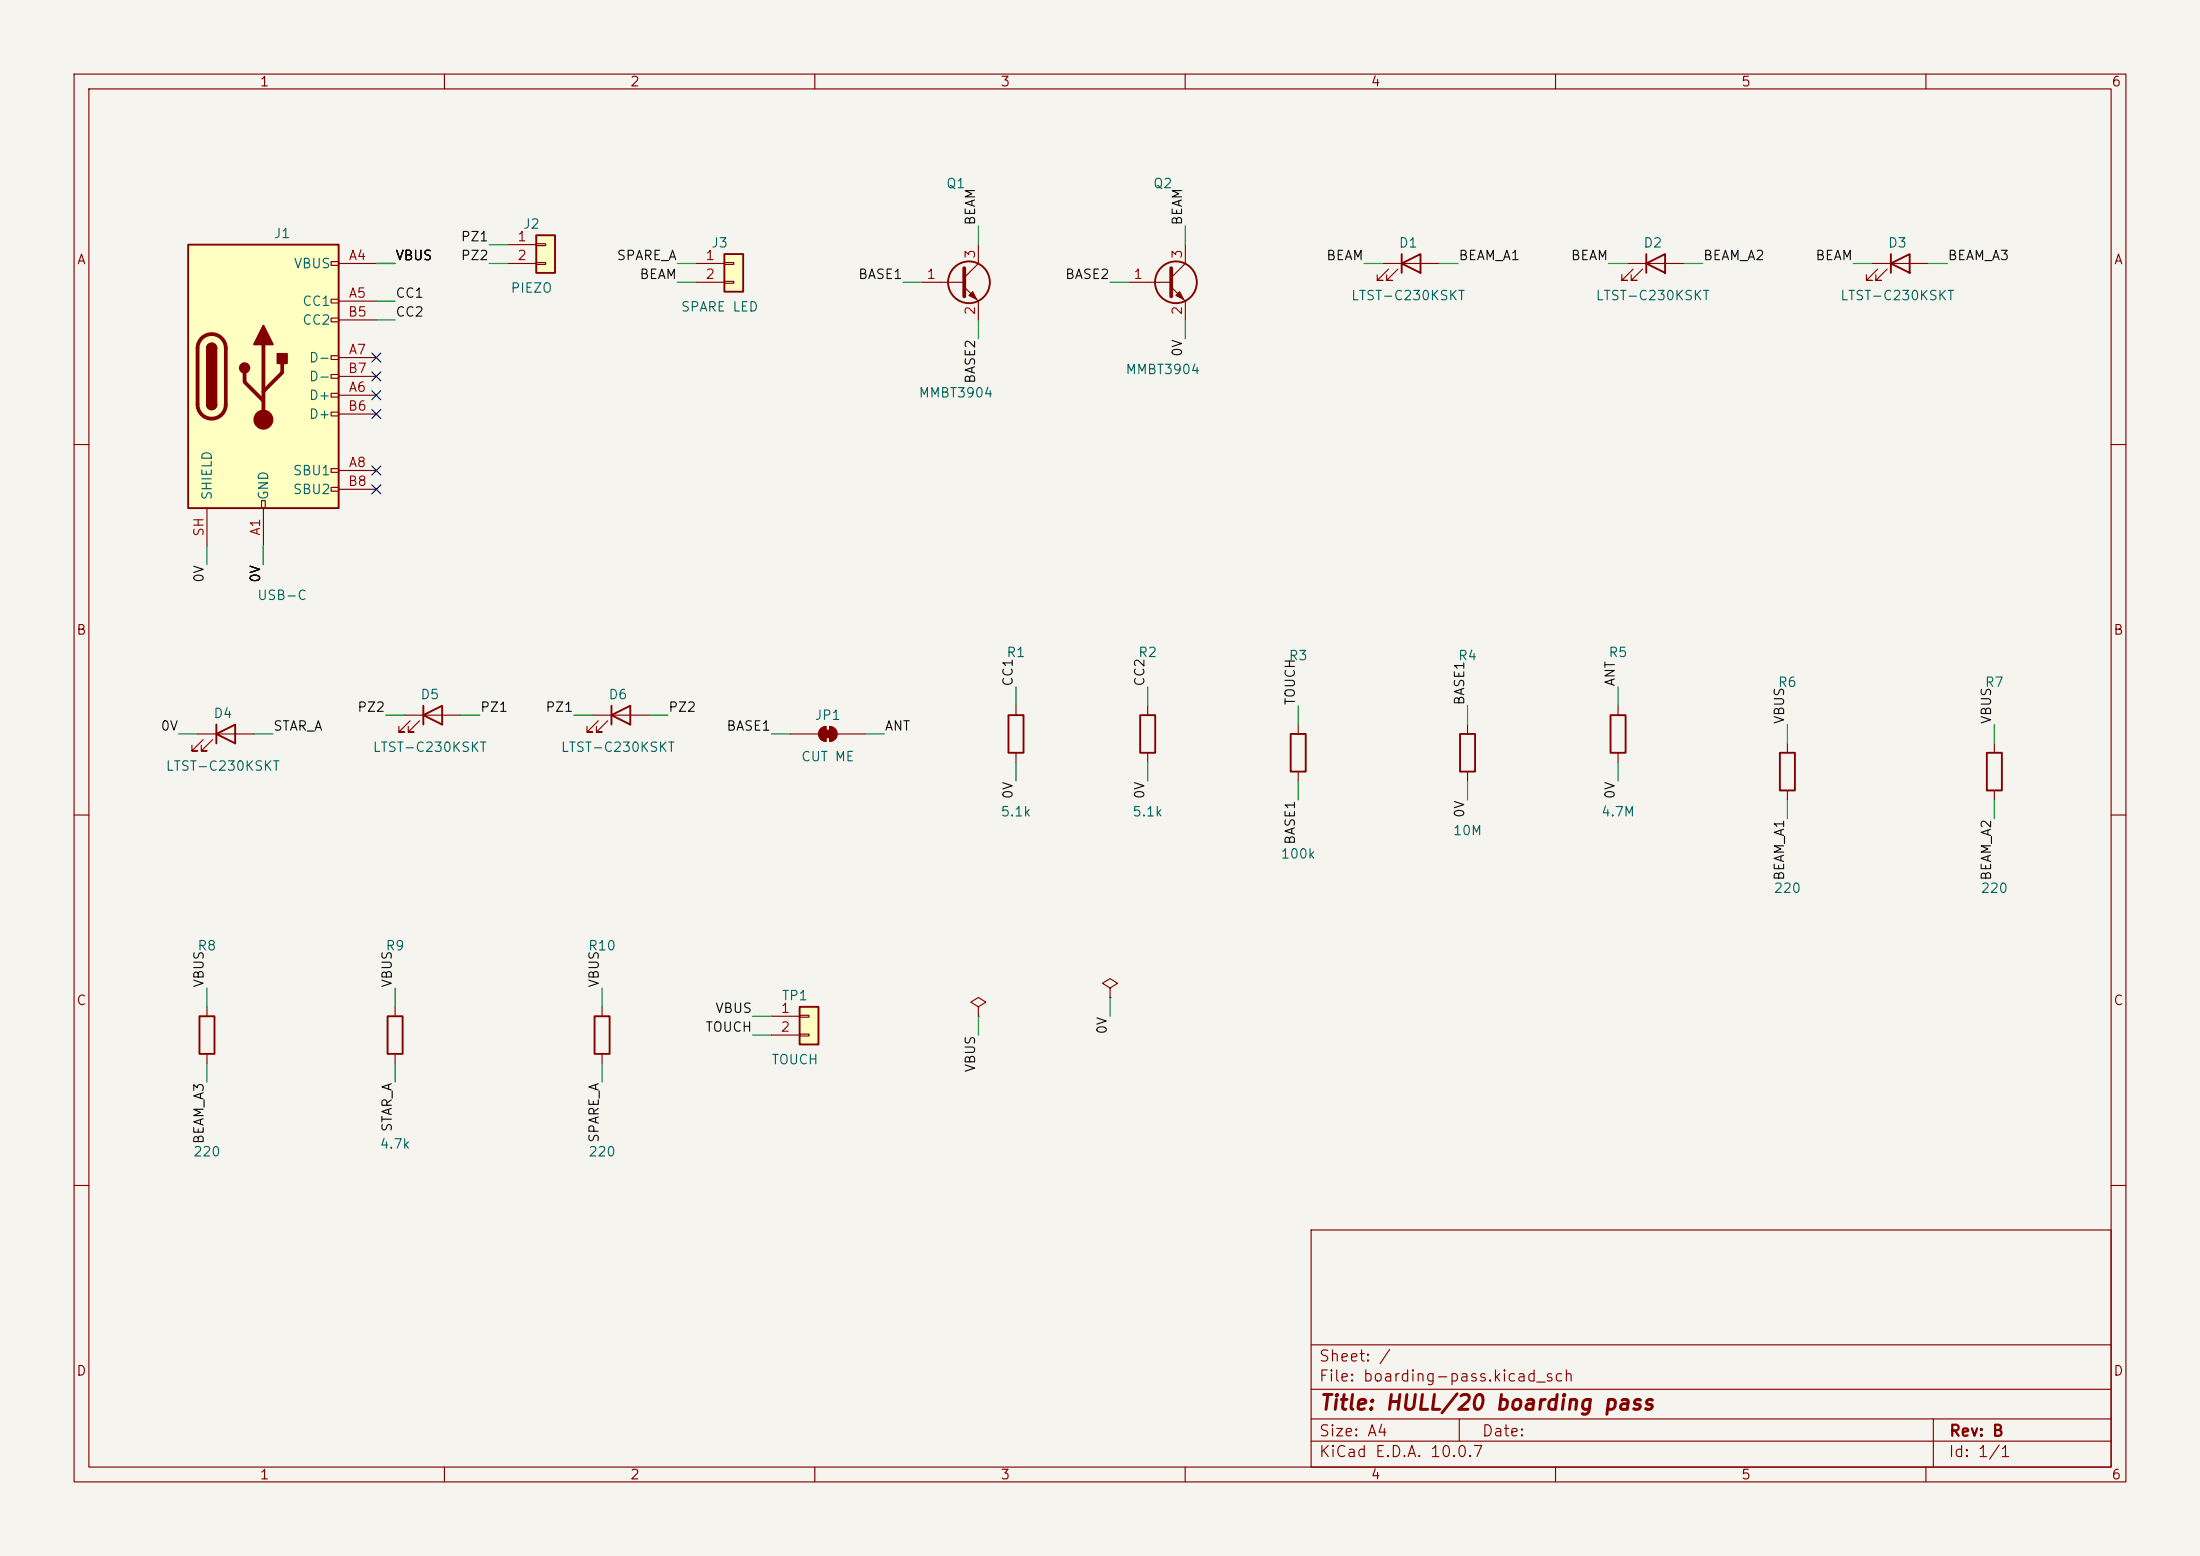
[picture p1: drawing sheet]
(kicad_sch
 (version 20260306)
 (generator "eeschema")
 (generator_version "10.0")
 (paper "A4")
 (title_block (title "HULL/20 boarding pass") (date "") (rev "B") (company ""))
 (lib_symbols
  (symbol "Connector:USB_C_Receptacle_USB2.0_16P"
   (pin_names (offset 1.016)) (exclude_from_sim no) (in_bom yes) (on_board yes)
   (in_pos_files yes)
   (duplicate_pin_numbers_are_jumpers no)
   (property "Reference" "J" (at 0 22.225 0) (show_name no) (do_not_autoplace no) (effects (font (size 1.27 1.27))))
   (property "Value" "USB_C_Receptacle_USB2.0_16P" (at 0 19.685 0) (show_name no) (do_not_autoplace no) (effects (font (size 1.27 1.27))))
   (property "Footprint" "" (at 3.81 0 0) (show_name no) (do_not_autoplace no) (hide yes) (effects (font (size 1.27 1.27))))
   (property "Datasheet" "https://www.usb.org/sites/default/files/documents/usb_type-c.zip" (at 3.81 0 0) (show_name no) (do_not_autoplace no) (hide yes) (effects (font (size 1.27 1.27))))
   (property "Description" "USB 2.0-only 16P Type-C Receptacle connector" (at 0 0 0) (show_name no) (do_not_autoplace no) (hide yes) (effects (font (size 1.27 1.27))))
   (symbol "USB_C_Receptacle_USB2.0_16P_0_0"
    (rectangle (start -0.254 -17.78) (end 0.254 -16.764) (stroke (width 0) (type default)) (fill (type none)))
    (rectangle (start 10.16 15.494) (end 9.144 14.986) (stroke (width 0) (type default)) (fill (type none)))
    (rectangle (start 10.16 10.414) (end 9.144 9.906) (stroke (width 0) (type default)) (fill (type none)))
    (rectangle (start 10.16 7.874) (end 9.144 7.366) (stroke (width 0) (type default)) (fill (type none)))
    (rectangle (start 10.16 2.794) (end 9.144 2.286) (stroke (width 0) (type default)) (fill (type none)))
    (rectangle (start 10.16 0.254) (end 9.144 -0.254) (stroke (width 0) (type default)) (fill (type none)))
    (rectangle (start 10.16 -2.286) (end 9.144 -2.794) (stroke (width 0) (type default)) (fill (type none)))
    (rectangle (start 10.16 -4.826) (end 9.144 -5.334) (stroke (width 0) (type default)) (fill (type none)))
    (rectangle (start 10.16 -12.446) (end 9.144 -12.954) (stroke (width 0) (type default)) (fill (type none)))
    (rectangle (start 10.16 -14.986) (end 9.144 -15.494) (stroke (width 0) (type default)) (fill (type none))))
   (symbol "USB_C_Receptacle_USB2.0_16P_0_1"
    (rectangle (start -10.16 17.78) (end 10.16 -17.78) (stroke (width 0.254) (type default)) (fill (type background)))
    (polyline (pts (xy -8.89 -3.81) (xy -8.89 3.81)) (stroke (width 0.508) (type default)) (fill (type none)))
    (rectangle (start -7.62 -3.81) (end -6.35 3.81) (stroke (width 0.254) (type default)) (fill (type outline)))
    (arc (start -7.62 3.81) (mid -6.985 4.4423) (end -6.35 3.81) (stroke (width 0.254) (type default)) (fill (type none)))
    (arc (start -7.62 3.81) (mid -6.985 4.4423) (end -6.35 3.81) (stroke (width 0.254) (type default)) (fill (type outline)))
    (arc (start -8.89 3.81) (mid -6.985 5.7067) (end -5.08 3.81) (stroke (width 0.508) (type default)) (fill (type none)))
    (arc (start -5.08 -3.81) (mid -6.985 -5.7067) (end -8.89 -3.81) (stroke (width 0.508) (type default)) (fill (type none)))
    (arc (start -6.35 -3.81) (mid -6.985 -4.4423) (end -7.62 -3.81) (stroke (width 0.254) (type default)) (fill (type none)))
    (arc (start -6.35 -3.81) (mid -6.985 -4.4423) (end -7.62 -3.81) (stroke (width 0.254) (type default)) (fill (type outline)))
    (polyline (pts (xy -5.08 3.81) (xy -5.08 -3.81)) (stroke (width 0.508) (type default)) (fill (type none)))
    (circle (center -2.54 1.143) (radius 0.635) (stroke (width 0.254) (type default)) (fill (type outline)))
    (polyline (pts (xy -1.27 4.318) (xy 0 6.858) (xy 1.27 4.318) (xy -1.27 4.318)) (stroke (width 0.254) (type default)) (fill (type outline)))
    (polyline (pts (xy 0 -2.032) (xy 2.54 0.508) (xy 2.54 1.778)) (stroke (width 0.508) (type default)) (fill (type none)))
    (polyline (pts (xy 0 -3.302) (xy -2.54 -0.762) (xy -2.54 0.508)) (stroke (width 0.508) (type default)) (fill (type none)))
    (polyline (pts (xy 0 -5.842) (xy 0 4.318)) (stroke (width 0.508) (type default)) (fill (type none)))
    (circle (center 0 -5.842) (radius 1.27) (stroke (width 0) (type default)) (fill (type outline)))
    (rectangle (start 1.905 1.778) (end 3.175 3.048) (stroke (width 0.254) (type default)) (fill (type outline))))
   (symbol "USB_C_Receptacle_USB2.0_16P_1_1"
    (pin passive line (at 0 -22.86 90) (length 5.08) (name "GND" (effects (font (size 1.27 1.27)))) (number "A1" (effects (font (size 1.27 1.27)))))
    (pin passive line (at 15.24 15.24 180) (length 5.08) (name "VBUS" (effects (font (size 1.27 1.27)))) (number "A4" (effects (font (size 1.27 1.27)))))
    (pin bidirectional line (at 15.24 10.16 180) (length 5.08) (name "CC1" (effects (font (size 1.27 1.27)))) (number "A5" (effects (font (size 1.27 1.27)))))
    (pin bidirectional line (at 15.24 -2.54 180) (length 5.08) (name "D+" (effects (font (size 1.27 1.27)))) (number "A6" (effects (font (size 1.27 1.27)))))
    (pin bidirectional line (at 15.24 2.54 180) (length 5.08) (name "D-" (effects (font (size 1.27 1.27)))) (number "A7" (effects (font (size 1.27 1.27)))))
    (pin bidirectional line (at 15.24 -12.7 180) (length 5.08) (name "SBU1" (effects (font (size 1.27 1.27)))) (number "A8" (effects (font (size 1.27 1.27)))))
    (pin passive line (at 15.24 15.24 180) (length 5.08) (hide yes) (name "VBUS" (effects (font (size 1.27 1.27)))) (number "A9" (effects (font (size 1.27 1.27)))))
    (pin passive line (at 0 -22.86 90) (length 5.08) (hide yes) (name "GND" (effects (font (size 1.27 1.27)))) (number "A12" (effects (font (size 1.27 1.27)))))
    (pin passive line (at 0 -22.86 90) (length 5.08) (hide yes) (name "GND" (effects (font (size 1.27 1.27)))) (number "B1" (effects (font (size 1.27 1.27)))))
    (pin passive line (at 15.24 15.24 180) (length 5.08) (hide yes) (name "VBUS" (effects (font (size 1.27 1.27)))) (number "B4" (effects (font (size 1.27 1.27)))))
    (pin bidirectional line (at 15.24 7.62 180) (length 5.08) (name "CC2" (effects (font (size 1.27 1.27)))) (number "B5" (effects (font (size 1.27 1.27)))))
    (pin bidirectional line (at 15.24 -5.08 180) (length 5.08) (name "D+" (effects (font (size 1.27 1.27)))) (number "B6" (effects (font (size 1.27 1.27)))))
    (pin bidirectional line (at 15.24 0 180) (length 5.08) (name "D-" (effects (font (size 1.27 1.27)))) (number "B7" (effects (font (size 1.27 1.27)))))
    (pin bidirectional line (at 15.24 -15.24 180) (length 5.08) (name "SBU2" (effects (font (size 1.27 1.27)))) (number "B8" (effects (font (size 1.27 1.27)))))
    (pin passive line (at 15.24 15.24 180) (length 5.08) (hide yes) (name "VBUS" (effects (font (size 1.27 1.27)))) (number "B9" (effects (font (size 1.27 1.27)))))
    (pin passive line (at 0 -22.86 90) (length 5.08) (hide yes) (name "GND" (effects (font (size 1.27 1.27)))) (number "B12" (effects (font (size 1.27 1.27)))))
    (pin passive line (at -7.62 -22.86 90) (length 5.08) (name "SHIELD" (effects (font (size 1.27 1.27)))) (number "SH" (effects (font (size 1.27 1.27))))))
   (embedded_fonts no))
  (symbol "Connector_Generic:Conn_01x02"
   (pin_names (offset 1.016) (hide yes)) (exclude_from_sim no) (in_bom yes) (on_board yes)
   (in_pos_files yes)
   (duplicate_pin_numbers_are_jumpers no)
   (property "Reference" "J" (at 0 2.54 0) (show_name no) (do_not_autoplace no) (effects (font (size 1.27 1.27))))
   (property "Value" "Conn_01x02" (at 0 -5.08 0) (show_name no) (do_not_autoplace no) (effects (font (size 1.27 1.27))))
   (property "Footprint" "" (at 0 0 0) (show_name no) (do_not_autoplace no) (hide yes) (effects (font (size 1.27 1.27))))
   (property "Datasheet" "" (at 0 0 0) (show_name no) (do_not_autoplace no) (hide yes) (effects (font (size 1.27 1.27))))
   (property "Description" "Generic connector, single row, 01x02, script generated (kicad-library-utils/schlib/autogen/connector/)" (at 0 0 0) (show_name no) (do_not_autoplace no) (hide yes) (effects (font (size 1.27 1.27))))
   (symbol "Conn_01x02_1_1"
    (rectangle (start -1.27 1.27) (end 1.27 -3.81) (stroke (width 0.254) (type default)) (fill (type background)))
    (rectangle (start -1.27 0.127) (end 0 -0.127) (stroke (width 0.1524) (type default)) (fill (type none)))
    (rectangle (start -1.27 -2.413) (end 0 -2.667) (stroke (width 0.1524) (type default)) (fill (type none)))
    (pin passive line (at -5.08 0 0) (length 3.81) (name "Pin_1" (effects (font (size 1.27 1.27)))) (number "1" (effects (font (size 1.27 1.27)))))
    (pin passive line (at -5.08 -2.54 0) (length 3.81) (name "Pin_2" (effects (font (size 1.27 1.27)))) (number "2" (effects (font (size 1.27 1.27))))))
   (embedded_fonts no))
  (symbol "Device:LED"
   (pin_numbers (hide yes))
   (pin_names (offset 1.016) (hide yes)) (exclude_from_sim no) (in_bom yes) (on_board yes)
   (in_pos_files yes)
   (duplicate_pin_numbers_are_jumpers no)
   (property "Reference" "D" (at 0 2.54 0) (show_name no) (do_not_autoplace no) (effects (font (size 1.27 1.27))))
   (property "Value" "LED" (at 0 -2.54 0) (show_name no) (do_not_autoplace no) (effects (font (size 1.27 1.27))))
   (property "Footprint" "" (at 0 0 0) (show_name no) (do_not_autoplace no) (hide yes) (effects (font (size 1.27 1.27))))
   (property "Datasheet" "" (at 0 0 0) (show_name no) (do_not_autoplace no) (hide yes) (effects (font (size 1.27 1.27))))
   (property "Description" "Light emitting diode" (at 0 0 0) (show_name no) (do_not_autoplace no) (hide yes) (effects (font (size 1.27 1.27))))
   (property "Sim.Pins" "1=K 2=A" (at 0 0 0) (show_name no) (do_not_autoplace no) (hide yes) (effects (font (size 1.27 1.27))))
   (symbol "LED_0_1"
    (polyline (pts (xy -3.048 -0.762) (xy -4.572 -2.286) (xy -3.81 -2.286) (xy -4.572 -2.286) (xy -4.572 -1.524)) (stroke (width 0) (type default)) (fill (type none)))
    (polyline (pts (xy -1.778 -0.762) (xy -3.302 -2.286) (xy -2.54 -2.286) (xy -3.302 -2.286) (xy -3.302 -1.524)) (stroke (width 0) (type default)) (fill (type none)))
    (polyline (pts (xy -1.27 0) (xy 1.27 0)) (stroke (width 0) (type default)) (fill (type none)))
    (polyline (pts (xy -1.27 -1.27) (xy -1.27 1.27)) (stroke (width 0.254) (type default)) (fill (type none)))
    (polyline (pts (xy 1.27 -1.27) (xy 1.27 1.27) (xy -1.27 0) (xy 1.27 -1.27)) (stroke (width 0.254) (type default)) (fill (type none))))
   (symbol "LED_1_1"
    (pin passive line (at -3.81 0 0) (length 2.54) (name "K" (effects (font (size 1.27 1.27)))) (number "1" (effects (font (size 1.27 1.27)))))
    (pin passive line (at 3.81 0 180) (length 2.54) (name "A" (effects (font (size 1.27 1.27)))) (number "2" (effects (font (size 1.27 1.27))))))
   (embedded_fonts no))
  (symbol "Device:R"
   (pin_numbers (hide yes))
   (pin_names (offset 0)) (exclude_from_sim no) (in_bom yes) (on_board yes)
   (in_pos_files yes)
   (duplicate_pin_numbers_are_jumpers no)
   (property "Reference" "R" (at 2.032 0 90) (show_name no) (do_not_autoplace no) (effects (font (size 1.27 1.27))))
   (property "Value" "R" (at 0 0 90) (show_name no) (do_not_autoplace no) (effects (font (size 1.27 1.27))))
   (property "Footprint" "" (at -1.778 0 90) (show_name no) (do_not_autoplace no) (hide yes) (effects (font (size 1.27 1.27))))
   (property "Datasheet" "" (at 0 0 0) (show_name no) (do_not_autoplace no) (hide yes) (effects (font (size 1.27 1.27))))
   (property "Description" "Resistor" (at 0 0 0) (show_name no) (do_not_autoplace no) (hide yes) (effects (font (size 1.27 1.27))))
   (symbol "R_0_1"
    (rectangle (start -1.016 -2.54) (end 1.016 2.54) (stroke (width 0.254) (type default)) (fill (type none))))
   (symbol "R_1_1"
    (pin passive line (at 0 3.81 270) (length 1.27) (name "" (effects (font (size 1.27 1.27)))) (number "1" (effects (font (size 1.27 1.27)))))
    (pin passive line (at 0 -3.81 90) (length 1.27) (name "" (effects (font (size 1.27 1.27)))) (number "2" (effects (font (size 1.27 1.27))))))
   (embedded_fonts no))
  (symbol "Jumper:SolderJumper_2_Bridged"
   (pin_numbers (hide yes))
   (pin_names (offset 0) (hide yes)) (exclude_from_sim no) (in_bom no) (on_board yes)
   (in_pos_files yes)
   (duplicate_pin_numbers_are_jumpers no)
   (property "Reference" "JP" (at 0 2.032 0) (show_name no) (do_not_autoplace no) (effects (font (size 1.27 1.27))))
   (property "Value" "SolderJumper_2_Bridged" (at 0 -2.54 0) (show_name no) (do_not_autoplace no) (effects (font (size 1.27 1.27))))
   (property "Footprint" "" (at 0 0 0) (show_name no) (do_not_autoplace no) (hide yes) (effects (font (size 1.27 1.27))))
   (property "Datasheet" "" (at 0 -6.35 0) (show_name no) (do_not_autoplace no) (hide yes) (effects (font (size 1.27 1.27))))
   (property "Description" "Solder Jumper, 2-pole, closed/bridged" (at 0 -5.08 0) (show_name no) (do_not_autoplace no) (hide yes) (effects (font (size 1.27 1.27))))
   (symbol "SolderJumper_2_Bridged_0_1"
    (rectangle (start -0.508 0.508) (end 0.508 -0.508) (stroke (width 0.1524) (type default)) (fill (type outline)))
    (polyline (pts (xy -0.254 1.016) (xy -0.254 -1.016)) (stroke (width 0.1524) (type default)) (fill (type none)))
    (arc (start -0.254 -1.016) (mid -1.2656 0) (end -0.254 1.016) (stroke (width 0.1524) (type default)) (fill (type outline)))
    (arc (start 0.254 1.016) (mid 1.2656 0) (end 0.254 -1.016) (stroke (width 0.1524) (type default)) (fill (type outline)))
    (polyline (pts (xy 0.254 1.016) (xy 0.254 -1.016)) (stroke (width 0.1524) (type default)) (fill (type none))))
   (symbol "SolderJumper_2_Bridged_1_1"
    (pin passive line (at -5.08 0 0) (length 3.81) (name "A" (effects (font (size 1.27 1.27)))) (number "1" (effects (font (size 1.27 1.27)))))
    (pin passive line (at 5.08 0 180) (length 3.81) (name "B" (effects (font (size 1.27 1.27)))) (number "2" (effects (font (size 1.27 1.27))))))
   (embedded_fonts no))
  (symbol "Transistor_BJT:MMBT3904"
   (pin_names (offset 0) (hide yes)) (exclude_from_sim no) (in_bom yes) (on_board yes)
   (in_pos_files yes)
   (duplicate_pin_numbers_are_jumpers no)
   (property "Reference" "Q" (at 5.08 1.905 0) (show_name no) (do_not_autoplace no) (effects (font (size 1.27 1.27)) (justify left)))
   (property "Value" "MMBT3904" (at 5.08 0 0) (show_name no) (do_not_autoplace no) (effects (font (size 1.27 1.27)) (justify left)))
   (property "Footprint" "Package_TO_SOT_SMD:SOT-23" (at 5.08 -1.905 0) (show_name no) (do_not_autoplace no) (hide yes) (effects (font (size 1.27 1.27) (italic yes)) (justify left)))
   (property "Datasheet" "https://www.onsemi.com/pdf/datasheet/pzt3904-d.pdf" (at 0 0 0) (show_name no) (do_not_autoplace no) (hide yes) (effects (font (size 1.27 1.27)) (justify left)))
   (property "Description" "0.2A Ic, 40V Vce, Small Signal NPN Transistor, SOT-23" (at 0 0 0) (show_name no) (do_not_autoplace no) (hide yes) (effects (font (size 1.27 1.27))))
   (property "Sim.Device" "NPN" (at 0 0 0) (show_name no) (do_not_autoplace no) (hide yes) (effects (font (size 1.27 1.27))))
   (property "Sim.Pins" "1=B 2=E 3=C" (at 0 0 0) (show_name no) (do_not_autoplace no) (hide yes) (effects (font (size 1.27 1.27))))
   (symbol "MMBT3904_0_1"
    (polyline (pts (xy -2.54 0) (xy 0.635 0)) (stroke (width 0) (type default)) (fill (type none)))
    (polyline (pts (xy 0.635 1.905) (xy 0.635 -1.905)) (stroke (width 0.508) (type default)) (fill (type none)))
    (circle (center 1.27 0) (radius 2.8194) (stroke (width 0.254) (type default)) (fill (type none))))
   (symbol "MMBT3904_1_1"
    (polyline (pts (xy 0.635 0.635) (xy 2.54 2.54)) (stroke (width 0) (type default)) (fill (type none)))
    (polyline (pts (xy 0.635 -0.635) (xy 2.54 -2.54)) (stroke (width 0) (type default)) (fill (type none)))
    (polyline (pts (xy 1.27 -1.778) (xy 1.778 -1.27) (xy 2.286 -2.286) (xy 1.27 -1.778)) (stroke (width 0) (type default)) (fill (type outline)))
    (pin input line (at -5.08 0 0) (length 2.54) (name "B" (effects (font (size 1.27 1.27)))) (number "1" (effects (font (size 1.27 1.27)))))
    (pin passive line (at 2.54 -5.08 90) (length 2.54) (name "E" (effects (font (size 1.27 1.27)))) (number "2" (effects (font (size 1.27 1.27)))))
    (pin passive line (at 2.54 5.08 270) (length 2.54) (name "C" (effects (font (size 1.27 1.27)))) (number "3" (effects (font (size 1.27 1.27))))))
   (embedded_fonts no)
   (property "ki_fp_filters" "SOT?23*" (at 0 0 0) (show_name no) (do_not_autoplace no) (hide yes) (effects (font (size 1.27 1.27)))))
  (symbol "power:PWR_FLAG"
   (power global)
   (pin_numbers (hide yes))
   (pin_names (offset 0) (hide yes)) (exclude_from_sim no) (in_bom yes) (on_board yes)
   (in_pos_files yes)
   (duplicate_pin_numbers_are_jumpers no)
   (property "Reference" "#FLG" (at 0 1.905 0) (show_name no) (do_not_autoplace no) (hide yes) (effects (font (size 1.27 1.27))))
   (property "Value" "PWR_FLAG" (at 0 3.81 0) (show_name no) (do_not_autoplace no) (effects (font (size 1.27 1.27))))
   (property "Footprint" "" (at 0 0 0) (show_name no) (do_not_autoplace no) (hide yes) (effects (font (size 1.27 1.27))))
   (property "Datasheet" "" (at 0 0 0) (show_name no) (do_not_autoplace no) (hide yes) (effects (font (size 1.27 1.27))))
   (property "Description" "Special symbol for telling ERC where power comes from" (at 0 0 0) (show_name no) (do_not_autoplace no) (hide yes) (effects (font (size 1.27 1.27))))
   (symbol "PWR_FLAG_0_0"
    (pin power_out line (at 0 0 90) (length 0) (name "" (effects (font (size 1.27 1.27)))) (number "1" (effects (font (size 1.27 1.27))))))
   (symbol "PWR_FLAG_0_1"
    (polyline (pts (xy 0 0) (xy 0 1.27) (xy -1.016 1.905) (xy 0 2.54) (xy 1.016 1.905) (xy 0 1.27)) (stroke (width 0) (type default)) (fill (type none))))
   (embedded_fonts no)))
 (no_connect (at 50.8 53.34))
 (no_connect (at 50.8 48.26))
 (no_connect (at 50.8 63.5))
 (no_connect (at 50.8 55.88))
 (no_connect (at 50.8 50.8))
 (no_connect (at 50.8 66.04))
 (wire
  (pts (xy 35.56 73.66) (xy 35.56 76.2))
  (stroke (width 0) (type default)))
 (wire
  (pts (xy 50.8 35.56) (xy 53.34 35.56))
  (stroke (width 0) (type default)))
 (wire
  (pts (xy 50.8 40.64) (xy 53.34 40.64))
  (stroke (width 0) (type default)))
 (wire
  (pts (xy 50.8 35.56) (xy 53.34 35.56))
  (stroke (width 0) (type default)))
 (wire
  (pts (xy 35.56 73.66) (xy 35.56 76.2))
  (stroke (width 0) (type default)))
 (wire
  (pts (xy 35.56 73.66) (xy 35.56 76.2))
  (stroke (width 0) (type default)))
 (wire
  (pts (xy 50.8 35.56) (xy 53.34 35.56))
  (stroke (width 0) (type default)))
 (wire
  (pts (xy 50.8 43.18) (xy 53.34 43.18))
  (stroke (width 0) (type default)))
 (wire
  (pts (xy 50.8 35.56) (xy 53.34 35.56))
  (stroke (width 0) (type default)))
 (wire
  (pts (xy 35.56 73.66) (xy 35.56 76.2))
  (stroke (width 0) (type default)))
 (wire
  (pts (xy 27.94 73.66) (xy 27.94 76.2))
  (stroke (width 0) (type default)))
 (wire
  (pts (xy 68.58 33.02) (xy 66.04 33.02))
  (stroke (width 0) (type default)))
 (wire
  (pts (xy 68.58 35.56) (xy 66.04 35.56))
  (stroke (width 0) (type default)))
 (wire
  (pts (xy 93.98 35.56) (xy 91.44 35.56))
  (stroke (width 0) (type default)))
 (wire
  (pts (xy 93.98 38.1) (xy 91.44 38.1))
  (stroke (width 0) (type default)))
 (wire
  (pts (xy 124.46 38.1) (xy 121.92 38.1))
  (stroke (width 0) (type default)))
 (wire
  (pts (xy 132.08 43.18) (xy 132.08 45.72))
  (stroke (width 0) (type default)))
 (wire
  (pts (xy 132.08 33.02) (xy 132.08 30.48))
  (stroke (width 0) (type default)))
 (wire
  (pts (xy 152.4 38.1) (xy 149.86 38.1))
  (stroke (width 0) (type default)))
 (wire
  (pts (xy 160.02 43.18) (xy 160.02 45.72))
  (stroke (width 0) (type default)))
 (wire
  (pts (xy 160.02 33.02) (xy 160.02 30.48))
  (stroke (width 0) (type default)))
 (wire
  (pts (xy 186.69 35.56) (xy 184.15 35.56))
  (stroke (width 0) (type default)))
 (wire
  (pts (xy 194.31 35.56) (xy 196.85 35.56))
  (stroke (width 0) (type default)))
 (wire
  (pts (xy 219.71 35.56) (xy 217.17 35.56))
  (stroke (width 0) (type default)))
 (wire
  (pts (xy 227.33 35.56) (xy 229.87 35.56))
  (stroke (width 0) (type default)))
 (wire
  (pts (xy 252.73 35.56) (xy 250.19 35.56))
  (stroke (width 0) (type default)))
 (wire
  (pts (xy 260.35 35.56) (xy 262.89 35.56))
  (stroke (width 0) (type default)))
 (wire
  (pts (xy 26.67 99.06) (xy 24.13 99.06))
  (stroke (width 0) (type default)))
 (wire
  (pts (xy 34.29 99.06) (xy 36.83 99.06))
  (stroke (width 0) (type default)))
 (wire
  (pts (xy 54.61 96.52) (xy 52.07 96.52))
  (stroke (width 0) (type default)))
 (wire
  (pts (xy 62.23 96.52) (xy 64.77 96.52))
  (stroke (width 0) (type default)))
 (wire
  (pts (xy 80.01 96.52) (xy 77.47 96.52))
  (stroke (width 0) (type default)))
 (wire
  (pts (xy 87.63 96.52) (xy 90.17 96.52))
  (stroke (width 0) (type default)))
 (wire
  (pts (xy 106.68 99.06) (xy 104.14 99.06))
  (stroke (width 0) (type default)))
 (wire
  (pts (xy 116.84 99.06) (xy 119.38 99.06))
  (stroke (width 0) (type default)))
 (wire
  (pts (xy 137.16 95.25) (xy 137.16 92.71))
  (stroke (width 0) (type default)))
 (wire
  (pts (xy 137.16 102.87) (xy 137.16 105.41))
  (stroke (width 0) (type default)))
 (wire
  (pts (xy 154.94 95.25) (xy 154.94 92.71))
  (stroke (width 0) (type default)))
 (wire
  (pts (xy 154.94 102.87) (xy 154.94 105.41))
  (stroke (width 0) (type default)))
 (wire
  (pts (xy 175.26 97.79) (xy 175.26 95.25))
  (stroke (width 0) (type default)))
 (wire
  (pts (xy 175.26 105.41) (xy 175.26 107.95))
  (stroke (width 0) (type default)))
 (wire
  (pts (xy 198.12 97.79) (xy 198.12 95.25))
  (stroke (width 0) (type default)))
 (wire
  (pts (xy 198.12 105.41) (xy 198.12 107.95))
  (stroke (width 0) (type default)))
 (wire
  (pts (xy 218.44 95.25) (xy 218.44 92.71))
  (stroke (width 0) (type default)))
 (wire
  (pts (xy 218.44 102.87) (xy 218.44 105.41))
  (stroke (width 0) (type default)))
 (wire
  (pts (xy 241.3 100.33) (xy 241.3 97.79))
  (stroke (width 0) (type default)))
 (wire
  (pts (xy 241.3 107.95) (xy 241.3 110.49))
  (stroke (width 0) (type default)))
 (wire
  (pts (xy 269.24 100.33) (xy 269.24 97.79))
  (stroke (width 0) (type default)))
 (wire
  (pts (xy 269.24 107.95) (xy 269.24 110.49))
  (stroke (width 0) (type default)))
 (wire
  (pts (xy 27.94 135.89) (xy 27.94 133.35))
  (stroke (width 0) (type default)))
 (wire
  (pts (xy 27.94 143.51) (xy 27.94 146.05))
  (stroke (width 0) (type default)))
 (wire
  (pts (xy 53.34 135.89) (xy 53.34 133.35))
  (stroke (width 0) (type default)))
 (wire
  (pts (xy 53.34 143.51) (xy 53.34 146.05))
  (stroke (width 0) (type default)))
 (wire
  (pts (xy 81.28 135.89) (xy 81.28 133.35))
  (stroke (width 0) (type default)))
 (wire
  (pts (xy 81.28 143.51) (xy 81.28 146.05))
  (stroke (width 0) (type default)))
 (wire
  (pts (xy 104.14 137.16) (xy 101.6 137.16))
  (stroke (width 0) (type default)))
 (wire
  (pts (xy 104.14 139.7) (xy 101.6 139.7))
  (stroke (width 0) (type default)))
 (wire
  (pts (xy 132.08 137.16) (xy 132.08 139.7))
  (stroke (width 0) (type default)))
 (wire
  (pts (xy 149.86 134.62) (xy 149.86 137.16))
  (stroke (width 0) (type default)))
 (label "0V"
  (at 35.56 76.2 270)
  (effects (font (size 1.27 1.27)) (justify right bottom)))
 (label "VBUS"
  (at 53.34 35.56 0)
  (effects (font (size 1.27 1.27)) (justify left bottom)))
 (label "CC1"
  (at 53.34 40.64 0)
  (effects (font (size 1.27 1.27)) (justify left bottom)))
 (label "VBUS"
  (at 53.34 35.56 0)
  (effects (font (size 1.27 1.27)) (justify left bottom)))
 (label "0V"
  (at 35.56 76.2 270)
  (effects (font (size 1.27 1.27)) (justify right bottom)))
 (label "0V"
  (at 35.56 76.2 270)
  (effects (font (size 1.27 1.27)) (justify right bottom)))
 (label "VBUS"
  (at 53.34 35.56 0)
  (effects (font (size 1.27 1.27)) (justify left bottom)))
 (label "CC2"
  (at 53.34 43.18 0)
  (effects (font (size 1.27 1.27)) (justify left bottom)))
 (label "VBUS"
  (at 53.34 35.56 0)
  (effects (font (size 1.27 1.27)) (justify left bottom)))
 (label "0V"
  (at 35.56 76.2 270)
  (effects (font (size 1.27 1.27)) (justify right bottom)))
 (label "0V"
  (at 27.94 76.2 270)
  (effects (font (size 1.27 1.27)) (justify right bottom)))
 (label "PZ1"
  (at 66.04 33.02 180)
  (effects (font (size 1.27 1.27)) (justify right bottom)))
 (label "PZ2"
  (at 66.04 35.56 180)
  (effects (font (size 1.27 1.27)) (justify right bottom)))
 (label "SPARE_A"
  (at 91.44 35.56 180)
  (effects (font (size 1.27 1.27)) (justify right bottom)))
 (label "BEAM"
  (at 91.44 38.1 180)
  (effects (font (size 1.27 1.27)) (justify right bottom)))
 (label "BASE1"
  (at 121.92 38.1 180)
  (effects (font (size 1.27 1.27)) (justify right bottom)))
 (label "BASE2"
  (at 132.08 45.72 270)
  (effects (font (size 1.27 1.27)) (justify right bottom)))
 (label "BEAM"
  (at 132.08 30.48 90)
  (effects (font (size 1.27 1.27)) (justify left bottom)))
 (label "BASE2"
  (at 149.86 38.1 180)
  (effects (font (size 1.27 1.27)) (justify right bottom)))
 (label "0V"
  (at 160.02 45.72 270)
  (effects (font (size 1.27 1.27)) (justify right bottom)))
 (label "BEAM"
  (at 160.02 30.48 90)
  (effects (font (size 1.27 1.27)) (justify left bottom)))
 (label "BEAM"
  (at 184.15 35.56 180)
  (effects (font (size 1.27 1.27)) (justify right bottom)))
 (label "BEAM_A1"
  (at 196.85 35.56 0)
  (effects (font (size 1.27 1.27)) (justify left bottom)))
 (label "BEAM"
  (at 217.17 35.56 180)
  (effects (font (size 1.27 1.27)) (justify right bottom)))
 (label "BEAM_A2"
  (at 229.87 35.56 0)
  (effects (font (size 1.27 1.27)) (justify left bottom)))
 (label "BEAM"
  (at 250.19 35.56 180)
  (effects (font (size 1.27 1.27)) (justify right bottom)))
 (label "BEAM_A3"
  (at 262.89 35.56 0)
  (effects (font (size 1.27 1.27)) (justify left bottom)))
 (label "0V"
  (at 24.13 99.06 180)
  (effects (font (size 1.27 1.27)) (justify right bottom)))
 (label "STAR_A"
  (at 36.83 99.06 0)
  (effects (font (size 1.27 1.27)) (justify left bottom)))
 (label "PZ2"
  (at 52.07 96.52 180)
  (effects (font (size 1.27 1.27)) (justify right bottom)))
 (label "PZ1"
  (at 64.77 96.52 0)
  (effects (font (size 1.27 1.27)) (justify left bottom)))
 (label "PZ1"
  (at 77.47 96.52 180)
  (effects (font (size 1.27 1.27)) (justify right bottom)))
 (label "PZ2"
  (at 90.17 96.52 0)
  (effects (font (size 1.27 1.27)) (justify left bottom)))
 (label "BASE1"
  (at 104.14 99.06 180)
  (effects (font (size 1.27 1.27)) (justify right bottom)))
 (label "ANT"
  (at 119.38 99.06 0)
  (effects (font (size 1.27 1.27)) (justify left bottom)))
 (label "CC1"
  (at 137.16 92.71 90)
  (effects (font (size 1.27 1.27)) (justify left bottom)))
 (label "0V"
  (at 137.16 105.41 270)
  (effects (font (size 1.27 1.27)) (justify right bottom)))
 (label "CC2"
  (at 154.94 92.71 90)
  (effects (font (size 1.27 1.27)) (justify left bottom)))
 (label "0V"
  (at 154.94 105.41 270)
  (effects (font (size 1.27 1.27)) (justify right bottom)))
 (label "TOUCH"
  (at 175.26 95.25 90)
  (effects (font (size 1.27 1.27)) (justify left bottom)))
 (label "BASE1"
  (at 175.26 107.95 270)
  (effects (font (size 1.27 1.27)) (justify right bottom)))
 (label "BASE1"
  (at 198.12 95.25 90)
  (effects (font (size 1.27 1.27)) (justify left bottom)))
 (label "0V"
  (at 198.12 107.95 270)
  (effects (font (size 1.27 1.27)) (justify right bottom)))
 (label "ANT"
  (at 218.44 92.71 90)
  (effects (font (size 1.27 1.27)) (justify left bottom)))
 (label "0V"
  (at 218.44 105.41 270)
  (effects (font (size 1.27 1.27)) (justify right bottom)))
 (label "VBUS"
  (at 241.3 97.79 90)
  (effects (font (size 1.27 1.27)) (justify left bottom)))
 (label "BEAM_A1"
  (at 241.3 110.49 270)
  (effects (font (size 1.27 1.27)) (justify right bottom)))
 (label "VBUS"
  (at 269.24 97.79 90)
  (effects (font (size 1.27 1.27)) (justify left bottom)))
 (label "BEAM_A2"
  (at 269.24 110.49 270)
  (effects (font (size 1.27 1.27)) (justify right bottom)))
 (label "VBUS"
  (at 27.94 133.35 90)
  (effects (font (size 1.27 1.27)) (justify left bottom)))
 (label "BEAM_A3"
  (at 27.94 146.05 270)
  (effects (font (size 1.27 1.27)) (justify right bottom)))
 (label "VBUS"
  (at 53.34 133.35 90)
  (effects (font (size 1.27 1.27)) (justify left bottom)))
 (label "STAR_A"
  (at 53.34 146.05 270)
  (effects (font (size 1.27 1.27)) (justify right bottom)))
 (label "VBUS"
  (at 81.28 133.35 90)
  (effects (font (size 1.27 1.27)) (justify left bottom)))
 (label "SPARE_A"
  (at 81.28 146.05 270)
  (effects (font (size 1.27 1.27)) (justify right bottom)))
 (label "VBUS"
  (at 101.6 137.16 180)
  (effects (font (size 1.27 1.27)) (justify right bottom)))
 (label "TOUCH"
  (at 101.6 139.7 180)
  (effects (font (size 1.27 1.27)) (justify right bottom)))
 (label "VBUS"
  (at 132.08 139.7 270)
  (effects (font (size 1.27 1.27)) (justify right bottom)))
 (label "0V"
  (at 149.86 137.16 270)
  (effects (font (size 1.27 1.27)) (justify right bottom)))
 (symbol
  (lib_id "Connector:USB_C_Receptacle_USB2.0_16P")
  (at 35.56 50.8 0)
  (unit 1)
  (exclude_from_sim no)
  (in_bom yes)
  (on_board yes)
  (dnp no)
  (property "Reference" "J1" (at 38.1 31.496 0) (effects (font (size 1.27 1.27))))
  (property "Value" "USB-C" (at 38.1 80.332 0) (effects (font (size 1.27 1.27))))
  (property "Footprint" "Pass:USB_C_HRO_TYPE-C-31-M-12_Flush" (at 35.56 50.8 0) (effects (font (size 1.27 1.27)) (hide yes)))
  (property "Datasheet" "https://www.usb.org/sites/default/files/documents/usb_type-c.zip" (at 35.56 50.8 0) (effects (font (size 1.27 1.27)) (hide yes)))
  (property "LCSC" "C165948" (at 35.56 50.8 0) (effects (font (size 1.27 1.27)) (hide yes)))
  (pin "A1")
  (pin "A12")
  (pin "A4")
  (pin "A5")
  (pin "A6")
  (pin "A7")
  (pin "A8")
  (pin "A9")
  (pin "B1")
  (pin "B12")
  (pin "B4")
  (pin "B5")
  (pin "B6")
  (pin "B7")
  (pin "B8")
  (pin "B9")
  (pin "SH"))
 (symbol
  (lib_id "Connector_Generic:Conn_01x02")
  (at 73.66 33.02 0)
  (unit 1)
  (exclude_from_sim no)
  (in_bom yes)
  (on_board yes)
  (dnp no)
  (property "Reference" "J2" (at 71.755 30.226 0) (effects (font (size 1.27 1.27))))
  (property "Value" "PIEZO" (at 71.755 38.862 0) (effects (font (size 1.27 1.27))))
  (property "Footprint" "Pass:PadPair_3mm" (at 73.66 33.02 0) (effects (font (size 1.27 1.27)) (hide yes)))
  (property "Datasheet" "~" (at 73.66 33.02 0) (effects (font (size 1.27 1.27)) (hide yes)))
  (pin "1")
  (pin "2"))
 (symbol
  (lib_id "Connector_Generic:Conn_01x02")
  (at 99.06 35.56 0)
  (unit 1)
  (exclude_from_sim no)
  (in_bom yes)
  (on_board yes)
  (dnp no)
  (property "Reference" "J3" (at 97.155 32.766 0) (effects (font (size 1.27 1.27))))
  (property "Value" "SPARE LED" (at 97.155 41.402 0) (effects (font (size 1.27 1.27))))
  (property "Footprint" "Pass:PadPair_3mm" (at 99.06 35.56 0) (effects (font (size 1.27 1.27)) (hide yes)))
  (property "Datasheet" "~" (at 99.06 35.56 0) (effects (font (size 1.27 1.27)) (hide yes)))
  (pin "1")
  (pin "2"))
 (symbol
  (lib_id "Transistor_BJT:MMBT3904")
  (at 129.54 38.1 0)
  (unit 1)
  (exclude_from_sim no)
  (in_bom yes)
  (on_board yes)
  (dnp no)
  (property "Reference" "Q1" (at 129.0447 24.756 0) (effects (font (size 1.27 1.27))))
  (property "Value" "MMBT3904" (at 129.0447 53.002 0) (effects (font (size 1.27 1.27))))
  (property "Footprint" "Package_TO_SOT_SMD:SOT-23" (at 129.54 38.1 0) (effects (font (size 1.27 1.27)) (hide yes)))
  (property "Datasheet" "https://www.onsemi.com/pdf/datasheet/pzt3904-d.pdf" (at 129.54 38.1 0) (effects (font (size 1.27 1.27)) (hide yes)))
  (property "LCSC" "C20526" (at 129.54 38.1 0) (effects (font (size 1.27 1.27)) (hide yes)))
  (pin "1")
  (pin "2")
  (pin "3"))
 (symbol
  (lib_id "Transistor_BJT:MMBT3904")
  (at 157.48 38.1 0)
  (unit 1)
  (exclude_from_sim no)
  (in_bom yes)
  (on_board yes)
  (dnp no)
  (property "Reference" "Q2" (at 156.9847 24.756 0) (effects (font (size 1.27 1.27))))
  (property "Value" "MMBT3904" (at 156.9847 49.852 0) (effects (font (size 1.27 1.27))))
  (property "Footprint" "Package_TO_SOT_SMD:SOT-23" (at 157.48 38.1 0) (effects (font (size 1.27 1.27)) (hide yes)))
  (property "Datasheet" "https://www.onsemi.com/pdf/datasheet/pzt3904-d.pdf" (at 157.48 38.1 0) (effects (font (size 1.27 1.27)) (hide yes)))
  (property "LCSC" "C20526" (at 157.48 38.1 0) (effects (font (size 1.27 1.27)) (hide yes)))
  (pin "1")
  (pin "2")
  (pin "3"))
 (symbol
  (lib_id "Device:LED")
  (at 190.5 35.56 0)
  (unit 1)
  (exclude_from_sim no)
  (in_bom yes)
  (on_board yes)
  (dnp no)
  (property "Reference" "D1" (at 190.119 32.766 0) (effects (font (size 1.27 1.27))))
  (property "Value" "LTST-C230KSKT" (at 190.119 39.878 0) (effects (font (size 1.27 1.27))))
  (property "Footprint" "Pass:LED_LTST-C230" (at 190.5 35.56 0) (effects (font (size 1.27 1.27)) (hide yes)))
  (property "Datasheet" "~" (at 190.5 35.56 0) (effects (font (size 1.27 1.27)) (hide yes)))
  (property "LCSC" "C125108" (at 190.5 35.56 0) (effects (font (size 1.27 1.27)) (hide yes)))
  (pin "1")
  (pin "2"))
 (symbol
  (lib_id "Device:LED")
  (at 223.52 35.56 0)
  (unit 1)
  (exclude_from_sim no)
  (in_bom yes)
  (on_board yes)
  (dnp no)
  (property "Reference" "D2" (at 223.139 32.766 0) (effects (font (size 1.27 1.27))))
  (property "Value" "LTST-C230KSKT" (at 223.139 39.878 0) (effects (font (size 1.27 1.27))))
  (property "Footprint" "Pass:LED_LTST-C230" (at 223.52 35.56 0) (effects (font (size 1.27 1.27)) (hide yes)))
  (property "Datasheet" "~" (at 223.52 35.56 0) (effects (font (size 1.27 1.27)) (hide yes)))
  (property "LCSC" "C125108" (at 223.52 35.56 0) (effects (font (size 1.27 1.27)) (hide yes)))
  (pin "1")
  (pin "2"))
 (symbol
  (lib_id "Device:LED")
  (at 256.54 35.56 0)
  (unit 1)
  (exclude_from_sim no)
  (in_bom yes)
  (on_board yes)
  (dnp no)
  (property "Reference" "D3" (at 256.159 32.766 0) (effects (font (size 1.27 1.27))))
  (property "Value" "LTST-C230KSKT" (at 256.159 39.878 0) (effects (font (size 1.27 1.27))))
  (property "Footprint" "Pass:LED_LTST-C230" (at 256.54 35.56 0) (effects (font (size 1.27 1.27)) (hide yes)))
  (property "Datasheet" "~" (at 256.54 35.56 0) (effects (font (size 1.27 1.27)) (hide yes)))
  (property "LCSC" "C125108" (at 256.54 35.56 0) (effects (font (size 1.27 1.27)) (hide yes)))
  (pin "1")
  (pin "2"))
 (symbol
  (lib_id "Device:LED")
  (at 30.48 99.06 0)
  (unit 1)
  (exclude_from_sim no)
  (in_bom yes)
  (on_board yes)
  (dnp no)
  (property "Reference" "D4" (at 30.099 96.266 0) (effects (font (size 1.27 1.27))))
  (property "Value" "LTST-C230KSKT" (at 30.099 103.378 0) (effects (font (size 1.27 1.27))))
  (property "Footprint" "Pass:LED_LTST-C230" (at 30.48 99.06 0) (effects (font (size 1.27 1.27)) (hide yes)))
  (property "Datasheet" "~" (at 30.48 99.06 0) (effects (font (size 1.27 1.27)) (hide yes)))
  (property "LCSC" "C125108" (at 30.48 99.06 0) (effects (font (size 1.27 1.27)) (hide yes)))
  (pin "1")
  (pin "2"))
 (symbol
  (lib_id "Device:LED")
  (at 58.42 96.52 0)
  (unit 1)
  (exclude_from_sim no)
  (in_bom yes)
  (on_board yes)
  (dnp no)
  (property "Reference" "D5" (at 58.039 93.726 0) (effects (font (size 1.27 1.27))))
  (property "Value" "LTST-C230KSKT" (at 58.039 100.838 0) (effects (font (size 1.27 1.27))))
  (property "Footprint" "Pass:LED_LTST-C230" (at 58.42 96.52 0) (effects (font (size 1.27 1.27)) (hide yes)))
  (property "Datasheet" "~" (at 58.42 96.52 0) (effects (font (size 1.27 1.27)) (hide yes)))
  (property "LCSC" "C125108" (at 58.42 96.52 0) (effects (font (size 1.27 1.27)) (hide yes)))
  (pin "1")
  (pin "2"))
 (symbol
  (lib_id "Device:LED")
  (at 83.82 96.52 0)
  (unit 1)
  (exclude_from_sim no)
  (in_bom yes)
  (on_board yes)
  (dnp no)
  (property "Reference" "D6" (at 83.439 93.726 0) (effects (font (size 1.27 1.27))))
  (property "Value" "LTST-C230KSKT" (at 83.439 100.838 0) (effects (font (size 1.27 1.27))))
  (property "Footprint" "Pass:LED_LTST-C230" (at 83.82 96.52 0) (effects (font (size 1.27 1.27)) (hide yes)))
  (property "Datasheet" "~" (at 83.82 96.52 0) (effects (font (size 1.27 1.27)) (hide yes)))
  (property "LCSC" "C125108" (at 83.82 96.52 0) (effects (font (size 1.27 1.27)) (hide yes)))
  (pin "1")
  (pin "2"))
 (symbol
  (lib_id "Jumper:SolderJumper_2_Bridged")
  (at 111.76 99.06 0)
  (unit 1)
  (exclude_from_sim no)
  (in_bom yes)
  (on_board yes)
  (dnp no)
  (property "Reference" "JP1" (at 111.76 96.52 0) (effects (font (size 1.27 1.27))))
  (property "Value" "CUT ME" (at 111.76 102.108 0) (effects (font (size 1.27 1.27))))
  (property "Footprint" "Jumper:SolderJumper-2_P1.3mm_Bridged_RoundedPad1.0x1.5mm" (at 111.76 99.06 0) (effects (font (size 1.27 1.27)) (hide yes)))
  (property "Datasheet" "~" (at 111.76 99.06 0) (effects (font (size 1.27 1.27)) (hide yes)))
  (pin "1")
  (pin "2"))
 (symbol
  (lib_id "Device:R")
  (at 137.16 99.06 0)
  (unit 1)
  (exclude_from_sim no)
  (in_bom yes)
  (on_board yes)
  (dnp no)
  (property "Reference" "R1" (at 137.16 88.036 0) (effects (font (size 1.27 1.27))))
  (property "Value" "5.1k" (at 137.16 109.542 0) (effects (font (size 1.27 1.27))))
  (property "Footprint" "Resistor_SMD:R_0603_1608Metric" (at 137.16 99.06 0) (effects (font (size 1.27 1.27)) (hide yes)))
  (property "Datasheet" "~" (at 137.16 99.06 0) (effects (font (size 1.27 1.27)) (hide yes)))
  (property "LCSC" "C23186" (at 137.16 99.06 0) (effects (font (size 1.27 1.27)) (hide yes)))
  (pin "1")
  (pin "2"))
 (symbol
  (lib_id "Device:R")
  (at 154.94 99.06 0)
  (unit 1)
  (exclude_from_sim no)
  (in_bom yes)
  (on_board yes)
  (dnp no)
  (property "Reference" "R2" (at 154.94 88.036 0) (effects (font (size 1.27 1.27))))
  (property "Value" "5.1k" (at 154.94 109.542 0) (effects (font (size 1.27 1.27))))
  (property "Footprint" "Resistor_SMD:R_0603_1608Metric" (at 154.94 99.06 0) (effects (font (size 1.27 1.27)) (hide yes)))
  (property "Datasheet" "~" (at 154.94 99.06 0) (effects (font (size 1.27 1.27)) (hide yes)))
  (property "LCSC" "C23186" (at 154.94 99.06 0) (effects (font (size 1.27 1.27)) (hide yes)))
  (pin "1")
  (pin "2"))
 (symbol
  (lib_id "Device:R")
  (at 175.26 101.6 0)
  (unit 1)
  (exclude_from_sim no)
  (in_bom yes)
  (on_board yes)
  (dnp no)
  (property "Reference" "R3" (at 175.26 88.476 0) (effects (font (size 1.27 1.27))))
  (property "Value" "100k" (at 175.26 115.232 0) (effects (font (size 1.27 1.27))))
  (property "Footprint" "Resistor_SMD:R_0603_1608Metric" (at 175.26 101.6 0) (effects (font (size 1.27 1.27)) (hide yes)))
  (property "Datasheet" "~" (at 175.26 101.6 0) (effects (font (size 1.27 1.27)) (hide yes)))
  (property "LCSC" "C25803" (at 175.26 101.6 0) (effects (font (size 1.27 1.27)) (hide yes)))
  (pin "1")
  (pin "2"))
 (symbol
  (lib_id "Device:R")
  (at 198.12 101.6 0)
  (unit 1)
  (exclude_from_sim no)
  (in_bom yes)
  (on_board yes)
  (dnp no)
  (property "Reference" "R4" (at 198.12 88.476 0) (effects (font (size 1.27 1.27))))
  (property "Value" "10M" (at 198.12 112.082 0) (effects (font (size 1.27 1.27))))
  (property "Footprint" "Resistor_SMD:R_0603_1608Metric" (at 198.12 101.6 0) (effects (font (size 1.27 1.27)) (hide yes)))
  (property "Datasheet" "~" (at 198.12 101.6 0) (effects (font (size 1.27 1.27)) (hide yes)))
  (property "LCSC" "C7250" (at 198.12 101.6 0) (effects (font (size 1.27 1.27)) (hide yes)))
  (pin "1")
  (pin "2"))
 (symbol
  (lib_id "Device:R")
  (at 218.44 99.06 0)
  (unit 1)
  (exclude_from_sim no)
  (in_bom yes)
  (on_board yes)
  (dnp no)
  (property "Reference" "R5" (at 218.44 88.036 0) (effects (font (size 1.27 1.27))))
  (property "Value" "4.7M" (at 218.44 109.542 0) (effects (font (size 1.27 1.27))))
  (property "Footprint" "Resistor_SMD:R_0603_1608Metric" (at 218.44 99.06 0) (effects (font (size 1.27 1.27)) (hide yes)))
  (property "Datasheet" "~" (at 218.44 99.06 0) (effects (font (size 1.27 1.27)) (hide yes)))
  (property "LCSC" "C177475" (at 218.44 99.06 0) (effects (font (size 1.27 1.27)) (hide yes)))
  (pin "1")
  (pin "2"))
 (symbol
  (lib_id "Device:R")
  (at 241.3 104.14 0)
  (unit 1)
  (exclude_from_sim no)
  (in_bom yes)
  (on_board yes)
  (dnp no)
  (property "Reference" "R6" (at 241.3 92.066 0) (effects (font (size 1.27 1.27))))
  (property "Value" "220" (at 241.3 119.872 0) (effects (font (size 1.27 1.27))))
  (property "Footprint" "Resistor_SMD:R_0603_1608Metric" (at 241.3 104.14 0) (effects (font (size 1.27 1.27)) (hide yes)))
  (property "Datasheet" "~" (at 241.3 104.14 0) (effects (font (size 1.27 1.27)) (hide yes)))
  (property "LCSC" "C22962" (at 241.3 104.14 0) (effects (font (size 1.27 1.27)) (hide yes)))
  (pin "1")
  (pin "2"))
 (symbol
  (lib_id "Device:R")
  (at 269.24 104.14 0)
  (unit 1)
  (exclude_from_sim no)
  (in_bom yes)
  (on_board yes)
  (dnp no)
  (property "Reference" "R7" (at 269.24 92.066 0) (effects (font (size 1.27 1.27))))
  (property "Value" "220" (at 269.24 119.872 0) (effects (font (size 1.27 1.27))))
  (property "Footprint" "Resistor_SMD:R_0603_1608Metric" (at 269.24 104.14 0) (effects (font (size 1.27 1.27)) (hide yes)))
  (property "Datasheet" "~" (at 269.24 104.14 0) (effects (font (size 1.27 1.27)) (hide yes)))
  (property "LCSC" "C22962" (at 269.24 104.14 0) (effects (font (size 1.27 1.27)) (hide yes)))
  (pin "1")
  (pin "2"))
 (symbol
  (lib_id "Device:R")
  (at 27.94 139.7 0)
  (unit 1)
  (exclude_from_sim no)
  (in_bom yes)
  (on_board yes)
  (dnp no)
  (property "Reference" "R8" (at 27.94 127.626 0) (effects (font (size 1.27 1.27))))
  (property "Value" "220" (at 27.94 155.432 0) (effects (font (size 1.27 1.27))))
  (property "Footprint" "Resistor_SMD:R_0603_1608Metric" (at 27.94 139.7 0) (effects (font (size 1.27 1.27)) (hide yes)))
  (property "Datasheet" "~" (at 27.94 139.7 0) (effects (font (size 1.27 1.27)) (hide yes)))
  (property "LCSC" "C22962" (at 27.94 139.7 0) (effects (font (size 1.27 1.27)) (hide yes)))
  (pin "1")
  (pin "2"))
 (symbol
  (lib_id "Device:R")
  (at 53.34 139.7 0)
  (unit 1)
  (exclude_from_sim no)
  (in_bom yes)
  (on_board yes)
  (dnp no)
  (property "Reference" "R9" (at 53.34 127.626 0) (effects (font (size 1.27 1.27))))
  (property "Value" "4.7k" (at 53.34 154.382 0) (effects (font (size 1.27 1.27))))
  (property "Footprint" "Resistor_SMD:R_0603_1608Metric" (at 53.34 139.7 0) (effects (font (size 1.27 1.27)) (hide yes)))
  (property "Datasheet" "~" (at 53.34 139.7 0) (effects (font (size 1.27 1.27)) (hide yes)))
  (property "LCSC" "C23162" (at 53.34 139.7 0) (effects (font (size 1.27 1.27)) (hide yes)))
  (pin "1")
  (pin "2"))
 (symbol
  (lib_id "Device:R")
  (at 81.28 139.7 0)
  (unit 1)
  (exclude_from_sim no)
  (in_bom yes)
  (on_board yes)
  (dnp no)
  (property "Reference" "R10" (at 81.28 127.626 0) (effects (font (size 1.27 1.27))))
  (property "Value" "220" (at 81.28 155.432 0) (effects (font (size 1.27 1.27))))
  (property "Footprint" "Resistor_SMD:R_0603_1608Metric" (at 81.28 139.7 0) (effects (font (size 1.27 1.27)) (hide yes)))
  (property "Datasheet" "~" (at 81.28 139.7 0) (effects (font (size 1.27 1.27)) (hide yes)))
  (property "LCSC" "C22962" (at 81.28 139.7 0) (effects (font (size 1.27 1.27)) (hide yes)))
  (pin "1")
  (pin "2"))
 (symbol
  (lib_id "Connector_Generic:Conn_01x02")
  (at 109.22 137.16 0)
  (unit 1)
  (exclude_from_sim no)
  (in_bom yes)
  (on_board yes)
  (dnp no)
  (property "Reference" "TP1" (at 107.315 134.366 0) (effects (font (size 1.27 1.27))))
  (property "Value" "TOUCH" (at 107.315 143.002 0) (effects (font (size 1.27 1.27))))
  (property "Footprint" "Pass:TouchSplit" (at 109.22 137.16 0) (effects (font (size 1.27 1.27)) (hide yes)))
  (property "Datasheet" "~" (at 109.22 137.16 0) (effects (font (size 1.27 1.27)) (hide yes)))
  (pin "1")
  (pin "2"))
 (symbol
  (lib_id "power:PWR_FLAG")
  (at 132.08 137.16 0)
  (unit 1)
  (exclude_from_sim no)
  (in_bom no)
  (on_board no)
  (dnp no)
  (property "Reference" "#FLG01" (at 132.08 133.096 0) (effects (font (size 1.27 1.27)) (hide yes)))
  (property "Value" "PWR_FLAG" (at 132.08 145.932 0) (effects (font (size 1.27 1.27)) (hide yes)))
  (property "Footprint" "" (at 132.08 137.16 0) (effects (font (size 1.27 1.27)) (hide yes)))
  (property "Datasheet" "~" (at 132.08 137.16 0) (effects (font (size 1.27 1.27)) (hide yes)))
  (pin "1"))
 (symbol
  (lib_id "power:PWR_FLAG")
  (at 149.86 134.62 0)
  (unit 1)
  (exclude_from_sim no)
  (in_bom no)
  (on_board no)
  (dnp no)
  (property "Reference" "#FLG02" (at 149.86 130.556 0) (effects (font (size 1.27 1.27)) (hide yes)))
  (property "Value" "PWR_FLAG" (at 149.86 141.292 0) (effects (font (size 1.27 1.27)) (hide yes)))
  (property "Footprint" "" (at 149.86 134.62 0) (effects (font (size 1.27 1.27)) (hide yes)))
  (property "Datasheet" "~" (at 149.86 134.62 0) (effects (font (size 1.27 1.27)) (hide yes)))
  (pin "1"))
 (sheet_instances (path "" (page "1")))
 (embedded_fonts no))
